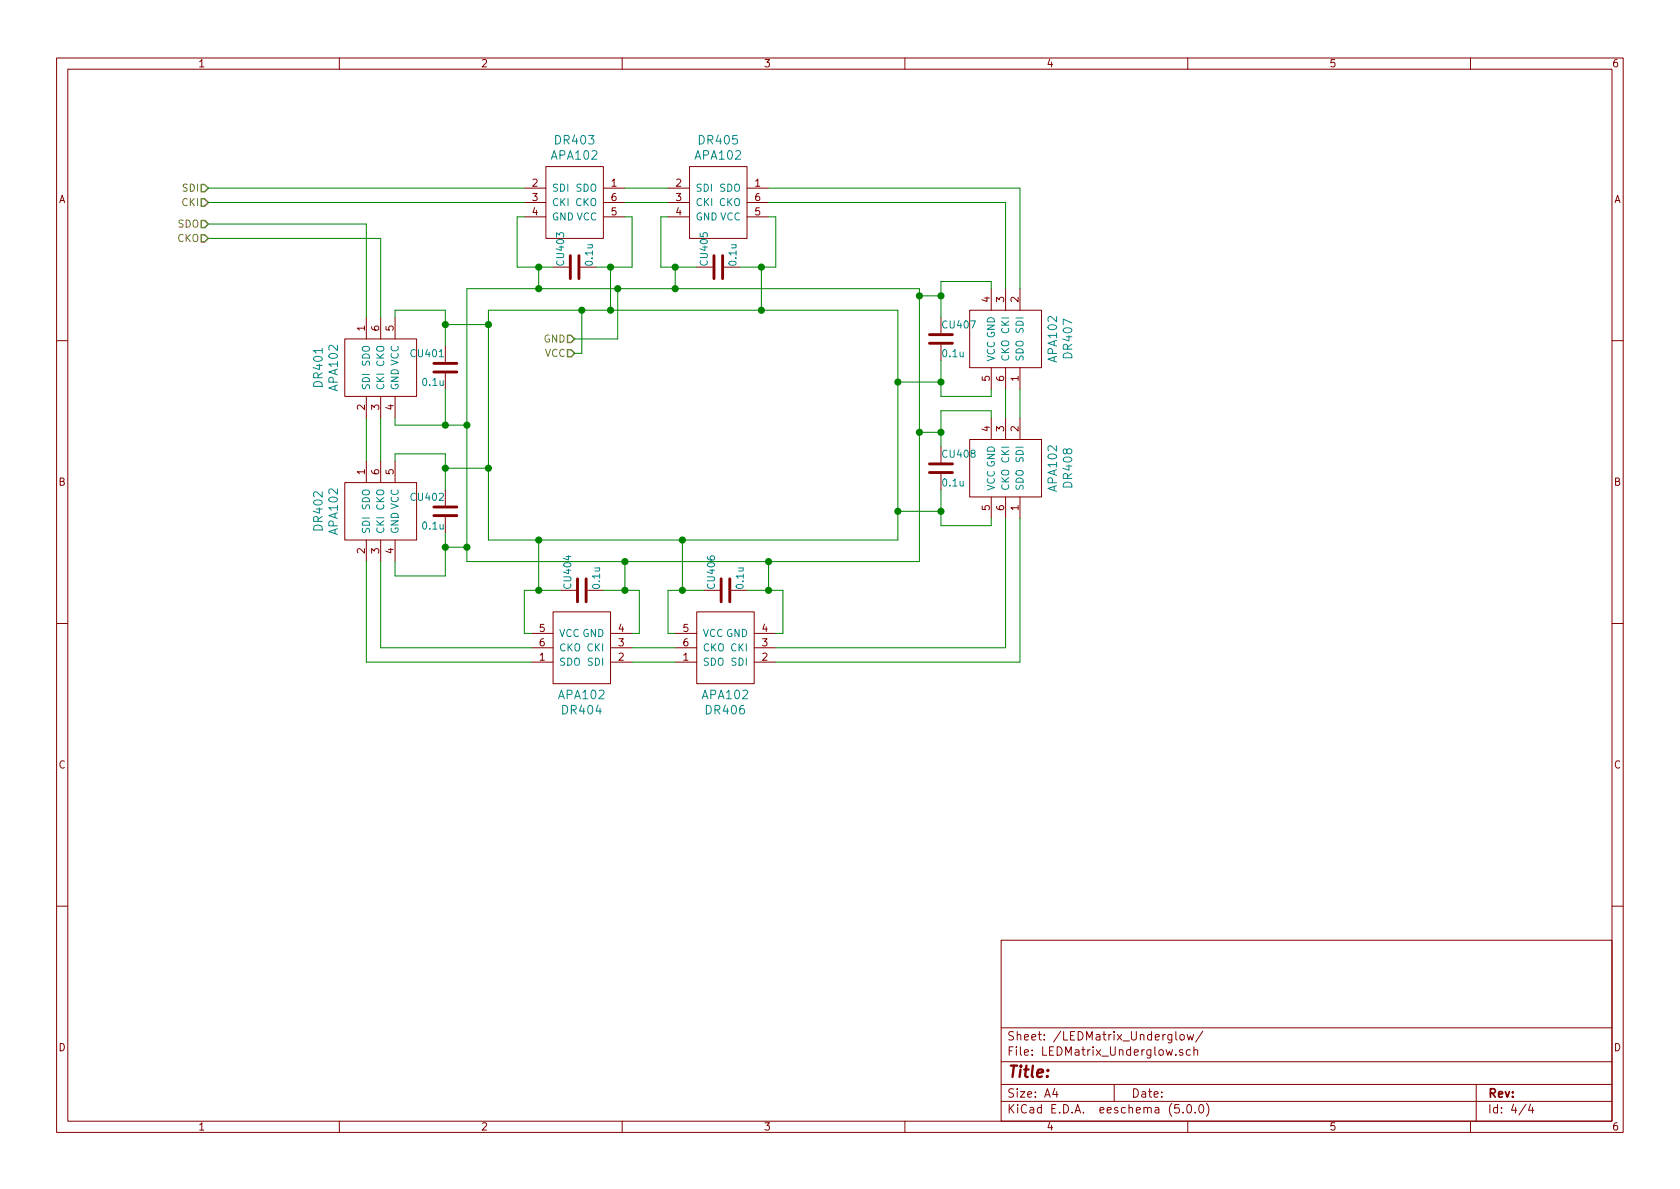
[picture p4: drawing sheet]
EESchema Schematic File Version 4
LIBS:FNH35_rev1_right-cache
EELAYER 26 0
EELAYER END
$Descr A4 11693 8268
encoding utf-8
Sheet 4 4
Title ""
Date ""
Rev ""
Comp ""
Comment1 ""
Comment2 ""
Comment3 ""
Comment4 ""
$EndDescr
$Comp
L gsg-symbols:APA102 DR?
U 1 1
P 4000 1400
AR Path="/5B8B1EF6/5BA03340" Ref="DR?"  Part="1" 
AR Path="/5B9F732B/5BA03340" Ref="DR403"  Part="1" 
F 0 "DR403" H 4000 1837 60  0000 C CNN
F 1 "APA102" H 4000 1731 60  0000 C CNN
F 2 "gsg-modules:APA102-2020" H 4000 1400 60  0001 C CNN
F 3 "" H 4000 1400 60  0001 C CNN
	1    4000 1400
	1    0    0    -1  
$EndComp
$Comp
L gsg-symbols:APA102 DR?
U 1 1
P 5000 1400
AR Path="/5B8B1EF6/5BA03347" Ref="DR?"  Part="1" 
AR Path="/5B9F732B/5BA03347" Ref="DR405"  Part="1" 
F 0 "DR405" H 5000 1837 60  0000 C CNN
F 1 "APA102" H 5000 1731 60  0000 C CNN
F 2 "gsg-modules:APA102-2020" H 5000 1400 60  0001 C CNN
F 3 "" H 5000 1400 60  0001 C CNN
	1    5000 1400
	1    0    0    -1  
$EndComp
$Comp
L gsg-symbols:APA102 DR?
U 1 1
P 7000 2350
AR Path="/5B8B1EF6/5BA0334E" Ref="DR?"  Part="1" 
AR Path="/5B9F732B/5BA0334E" Ref="DR407"  Part="1" 
F 0 "DR407" H 7000 2787 60  0000 C CNN
F 1 "APA102" H 7000 2681 60  0000 C CNN
F 2 "gsg-modules:APA102-2020" H 7000 2350 60  0001 C CNN
F 3 "" H 7000 2350 60  0001 C CNN
	1    7000 2350
	0    1    1    0   
$EndComp
$Comp
L gsg-symbols:APA102 DR?
U 1 1
P 7000 3250
AR Path="/5B8B1EF6/5BA03355" Ref="DR?"  Part="1" 
AR Path="/5B9F732B/5BA03355" Ref="DR408"  Part="1" 
F 0 "DR408" H 7000 3687 60  0000 C CNN
F 1 "APA102" H 7000 3581 60  0000 C CNN
F 2 "gsg-modules:APA102-2020" H 7000 3250 60  0001 C CNN
F 3 "" H 7000 3250 60  0001 C CNN
	1    7000 3250
	0    1    1    0   
$EndComp
$Comp
L gsg-symbols:APA102 DR?
U 1 1
P 2650 3550
AR Path="/5B8B1EF6/5BA0335C" Ref="DR?"  Part="1" 
AR Path="/5B9F732B/5BA0335C" Ref="DR402"  Part="1" 
F 0 "DR402" H 2650 3987 60  0000 C CNN
F 1 "APA102" H 2650 3881 60  0000 C CNN
F 2 "gsg-modules:APA102-2020" H 2650 3550 60  0001 C CNN
F 3 "" H 2650 3550 60  0001 C CNN
	1    2650 3550
	0    -1   -1   0   
$EndComp
Wire Wire Line
	4350 1300 4650 1300
Wire Wire Line
	4650 1400 4350 1400
Wire Wire Line
	4350 1500 4400 1500
Wire Wire Line
	5350 1500 5400 1500
Wire Wire Line
	4600 1850 4600 1500
Wire Wire Line
	4600 1500 4650 1500
Text HLabel 1450 1300 0    50   Input ~ 0
SDI
Text HLabel 1450 1400 0    50   Input ~ 0
CKI
Text HLabel 4000 2450 0    50   Input ~ 0
VCC
Text HLabel 4000 2350 0    50   Input ~ 0
GND
Wire Wire Line
	1450 1300 3650 1300
Wire Wire Line
	1450 1400 3650 1400
Wire Wire Line
	7000 2700 7000 2900
Wire Wire Line
	7100 2700 7100 2900
Wire Wire Line
	5350 1400 7000 1400
Wire Wire Line
	7000 1400 7000 2000
Wire Wire Line
	5350 1300 7100 1300
Wire Wire Line
	7100 1300 7100 2000
Wire Wire Line
	6900 3600 6900 3650
Wire Wire Line
	6900 2700 6900 2750
Wire Wire Line
	6900 2900 6900 2850
Wire Wire Line
	6900 2850 6550 2850
Wire Wire Line
	3650 1500 3600 1500
Wire Wire Line
	6900 2000 6900 1950
Wire Wire Line
	6900 1950 6550 1950
$Comp
L gsg-symbols:APA102 DR?
U 1 1
P 4050 4500
AR Path="/5B8B1EF6/5BA03392" Ref="DR?"  Part="1" 
AR Path="/5B9F732B/5BA03392" Ref="DR404"  Part="1" 
F 0 "DR404" H 4050 4937 60  0000 C CNN
F 1 "APA102" H 4050 4831 60  0000 C CNN
F 2 "gsg-modules:APA102-2020" H 4050 4500 60  0001 C CNN
F 3 "" H 4050 4500 60  0001 C CNN
	1    4050 4500
	-1   0    0    1   
$EndComp
$Comp
L gsg-symbols:APA102 DR?
U 1 1
P 5050 4500
AR Path="/5B8B1EF6/5BA03399" Ref="DR?"  Part="1" 
AR Path="/5B9F732B/5BA03399" Ref="DR406"  Part="1" 
F 0 "DR406" H 5050 4937 60  0000 C CNN
F 1 "APA102" H 5050 4831 60  0000 C CNN
F 2 "gsg-modules:APA102-2020" H 5050 4500 60  0001 C CNN
F 3 "" H 5050 4500 60  0001 C CNN
	1    5050 4500
	-1   0    0    1   
$EndComp
Wire Wire Line
	4400 4600 4700 4600
Wire Wire Line
	4700 4500 4400 4500
Wire Wire Line
	7100 4600 7100 3600
Wire Wire Line
	5400 4600 7100 4600
Wire Wire Line
	7000 3600 7000 4500
Wire Wire Line
	7000 4500 5400 4500
Wire Wire Line
	5400 4400 5450 4400
Wire Wire Line
	5450 4400 5450 4100
Wire Wire Line
	4400 4400 4450 4400
Wire Wire Line
	4450 4400 4450 4100
Wire Wire Line
	4700 4400 4650 4400
Wire Wire Line
	3700 4400 3650 4400
$Comp
L gsg-symbols:APA102 DR?
U 1 1
P 2650 2550
AR Path="/5B8B1EF6/5BA0338B" Ref="DR?"  Part="1" 
AR Path="/5B9F732B/5BA0338B" Ref="DR401"  Part="1" 
F 0 "DR401" H 2650 2987 60  0000 C CNN
F 1 "APA102" H 2650 2881 60  0000 C CNN
F 2 "gsg-modules:APA102-2020" H 2650 2550 60  0001 C CNN
F 3 "" H 2650 2550 60  0001 C CNN
	1    2650 2550
	0    -1   -1   0   
$EndComp
Wire Wire Line
	3700 4500 2650 4500
Wire Wire Line
	2650 4500 2650 3900
Wire Wire Line
	3700 4600 2550 4600
Wire Wire Line
	2550 4600 2550 3900
Wire Wire Line
	2750 3200 2750 3150
Wire Wire Line
	2750 2200 2750 2150
Wire Wire Line
	2750 3900 2750 4000
Wire Wire Line
	2750 4000 3100 4000
Wire Wire Line
	2750 2900 2750 2950
Wire Wire Line
	2750 2950 3100 2950
Wire Wire Line
	2650 3200 2650 2900
Wire Wire Line
	2550 2900 2550 3200
Wire Wire Line
	2550 2200 2550 1550
Wire Wire Line
	2550 1550 1450 1550
Wire Wire Line
	2650 2200 2650 1650
Wire Wire Line
	2650 1650 1450 1650
Text HLabel 1450 1550 0    50   Input ~ 0
SDO
Text HLabel 1450 1650 0    50   Input ~ 0
CKO
Wire Wire Line
	4000 2450 4050 2450
Wire Wire Line
	4000 2350 4300 2350
Wire Wire Line
	4300 2350 4300 2000
Wire Wire Line
	4050 2450 4050 2150
$Comp
L Device:C CU403
U 1 1
P 4000 1850
F 0 "CU403" H 4000 1950 50  0000 L CNN
F 1 "0.1u" H 4000 1750 50  0000 L CNN
F 2 "Capacitors_SMD:C_0805_HandSoldering" H 4038 1700 50  0001 C CNN
F 3 "~" H 4000 1850 50  0001 C CNN
	1    4000 1850
	0    -1   -1   0   
$EndComp
Wire Wire Line
	3600 1500 3600 1850
$Comp
L Device:C CU405
U 1 1
P 5000 1850
F 0 "CU405" H 5000 1950 50  0000 L CNN
F 1 "0.1u" H 5000 1750 50  0000 L CNN
F 2 "Capacitors_SMD:C_0805_HandSoldering" H 5038 1700 50  0001 C CNN
F 3 "~" H 5000 1850 50  0001 C CNN
	1    5000 1850
	0    -1   -1   0   
$EndComp
$Comp
L Device:C CU407
U 1 1
P 6550 2350
F 0 "CU407" H 6550 2450 50  0000 L CNN
F 1 "0.1u" H 6550 2250 50  0000 L CNN
F 2 "Capacitors_SMD:C_0805_HandSoldering" H 6588 2200 50  0001 C CNN
F 3 "~" H 6550 2350 50  0001 C CNN
	1    6550 2350
	1    0    0    -1  
$EndComp
$Comp
L Device:C CU408
U 1 1
P 6550 3250
F 0 "CU408" H 6550 3350 50  0000 L CNN
F 1 "0.1u" H 6550 3150 50  0000 L CNN
F 2 "Capacitors_SMD:C_0805_HandSoldering" H 6588 3100 50  0001 C CNN
F 3 "~" H 6550 3250 50  0001 C CNN
	1    6550 3250
	1    0    0    -1  
$EndComp
$Comp
L Device:C CU401
U 1 1
P 3100 2550
F 0 "CU401" H 3100 2650 50  0000 L CNN
F 1 "0.1u" H 3100 2450 50  0000 L CNN
F 2 "Capacitors_SMD:C_0805_HandSoldering" H 3138 2400 50  0001 C CNN
F 3 "~" H 3100 2550 50  0001 C CNN
	1    3100 2550
	-1   0    0    -1  
$EndComp
$Comp
L Device:C CU402
U 1 1
P 3100 3550
F 0 "CU402" H 3100 3650 50  0000 L CNN
F 1 "0.1u" H 3100 3450 50  0000 L CNN
F 2 "Capacitors_SMD:C_0805_HandSoldering" H 3138 3400 50  0001 C CNN
F 3 "~" H 3100 3550 50  0001 C CNN
	1    3100 3550
	-1   0    0    -1  
$EndComp
$Comp
L Device:C CU404
U 1 1
P 4050 4100
F 0 "CU404" H 4050 4200 50  0000 L CNN
F 1 "0.1u" H 4050 4000 50  0000 L CNN
F 2 "Capacitors_SMD:C_0805_HandSoldering" H 4088 3950 50  0001 C CNN
F 3 "~" H 4050 4100 50  0001 C CNN
	1    4050 4100
	0    -1   -1   0   
$EndComp
$Comp
L Device:C CU406
U 1 1
P 5050 4100
F 0 "CU406" H 5050 4200 50  0000 L CNN
F 1 "0.1u" H 5050 4000 50  0000 L CNN
F 2 "Capacitors_SMD:C_0805_HandSoldering" H 5088 3950 50  0001 C CNN
F 3 "~" H 5050 4100 50  0001 C CNN
	1    5050 4100
	0    -1   -1   0   
$EndComp
Wire Wire Line
	4400 1850 4250 1850
Wire Wire Line
	4400 1500 4400 1850
Wire Wire Line
	3600 1850 3750 1850
Wire Wire Line
	4600 1850 4700 1850
Wire Wire Line
	5150 1850 5300 1850
Wire Wire Line
	5400 1500 5400 1850
Wire Wire Line
	3100 2950 3100 2700
Wire Wire Line
	3100 2400 3100 2250
Wire Wire Line
	2750 2150 3100 2150
Wire Wire Line
	3100 4000 3100 3800
Wire Wire Line
	3100 3400 3100 3250
Wire Wire Line
	2750 3150 3100 3150
Wire Wire Line
	3650 4100 3750 4100
Wire Wire Line
	3650 4100 3650 4400
Wire Wire Line
	4200 4100 4350 4100
Wire Wire Line
	4650 4100 4750 4100
Wire Wire Line
	4650 4100 4650 4400
Wire Wire Line
	5200 4100 5350 4100
Wire Wire Line
	6550 3400 6550 3550
Wire Wire Line
	6550 3650 6900 3650
Wire Wire Line
	6550 3100 6550 3000
Wire Wire Line
	6550 2500 6550 2650
Wire Wire Line
	6550 2750 6900 2750
Wire Wire Line
	6550 1950 6550 2050
Wire Wire Line
	3250 2000 3750 2000
Wire Wire Line
	6400 3900 5350 3900
Wire Wire Line
	3250 2000 3250 2950
Wire Wire Line
	3100 2950 3250 2950
Connection ~ 3100 2950
Connection ~ 3250 2950
Wire Wire Line
	3250 2950 3250 3800
Wire Wire Line
	3100 3800 3250 3800
Connection ~ 3100 3800
Wire Wire Line
	3100 3800 3100 3700
Connection ~ 3250 3800
Wire Wire Line
	3250 3800 3250 3900
Wire Wire Line
	4350 4100 4350 3900
Connection ~ 4350 4100
Wire Wire Line
	4350 4100 4450 4100
Connection ~ 4350 3900
Wire Wire Line
	4350 3900 3250 3900
Wire Wire Line
	5350 4100 5350 3900
Connection ~ 5350 4100
Wire Wire Line
	5350 4100 5450 4100
Connection ~ 5350 3900
Wire Wire Line
	5350 3900 4350 3900
Wire Wire Line
	6550 3000 6400 3000
Wire Wire Line
	6400 2000 6400 2050
Connection ~ 6550 3000
Wire Wire Line
	6550 3000 6550 2850
Connection ~ 6400 3000
Wire Wire Line
	6400 3000 6400 3900
Wire Wire Line
	6550 2050 6400 2050
Connection ~ 6550 2050
Wire Wire Line
	6550 2050 6550 2200
Connection ~ 6400 2050
Wire Wire Line
	6400 2050 6400 3000
Wire Wire Line
	4700 1850 4700 2000
Connection ~ 4700 1850
Wire Wire Line
	4700 1850 4850 1850
Connection ~ 4700 2000
Wire Wire Line
	4700 2000 6400 2000
Wire Wire Line
	3750 1850 3750 2000
Connection ~ 3750 1850
Wire Wire Line
	3750 1850 3850 1850
Connection ~ 3750 2000
Wire Wire Line
	3750 2000 4300 2000
Wire Wire Line
	3400 2150 3400 2250
Wire Wire Line
	3400 3750 3750 3750
Wire Wire Line
	6250 3750 6250 3550
Connection ~ 4300 2000
Wire Wire Line
	4300 2000 4700 2000
Connection ~ 4050 2150
Wire Wire Line
	4050 2150 3400 2150
Wire Wire Line
	4050 2150 4250 2150
Wire Wire Line
	3750 4100 3750 3750
Connection ~ 3750 4100
Wire Wire Line
	3750 4100 3900 4100
Connection ~ 3750 3750
Wire Wire Line
	3750 3750 4750 3750
Wire Wire Line
	3100 3250 3400 3250
Connection ~ 3100 3250
Wire Wire Line
	3100 3250 3100 3150
Connection ~ 3400 3250
Wire Wire Line
	3400 3250 3400 3750
Wire Wire Line
	3100 2250 3400 2250
Connection ~ 3100 2250
Wire Wire Line
	3100 2250 3100 2150
Connection ~ 3400 2250
Wire Wire Line
	3400 2250 3400 3250
Wire Wire Line
	4250 1850 4250 2150
Connection ~ 4250 1850
Wire Wire Line
	4250 1850 4150 1850
Connection ~ 4250 2150
Wire Wire Line
	4250 2150 5300 2150
Wire Wire Line
	5300 1850 5300 2150
Connection ~ 5300 1850
Wire Wire Line
	5300 1850 5400 1850
Connection ~ 5300 2150
Wire Wire Line
	5300 2150 6250 2150
Wire Wire Line
	6550 2650 6250 2650
Connection ~ 6550 2650
Wire Wire Line
	6550 2650 6550 2750
Connection ~ 6250 2650
Wire Wire Line
	6250 2650 6250 2150
Wire Wire Line
	6550 3550 6250 3550
Connection ~ 6550 3550
Wire Wire Line
	6550 3550 6550 3650
Connection ~ 6250 3550
Wire Wire Line
	6250 3550 6250 2650
Wire Wire Line
	4750 4100 4750 3750
Connection ~ 4750 4100
Wire Wire Line
	4750 4100 4900 4100
Connection ~ 4750 3750
Wire Wire Line
	4750 3750 6250 3750
$EndSCHEMATC
